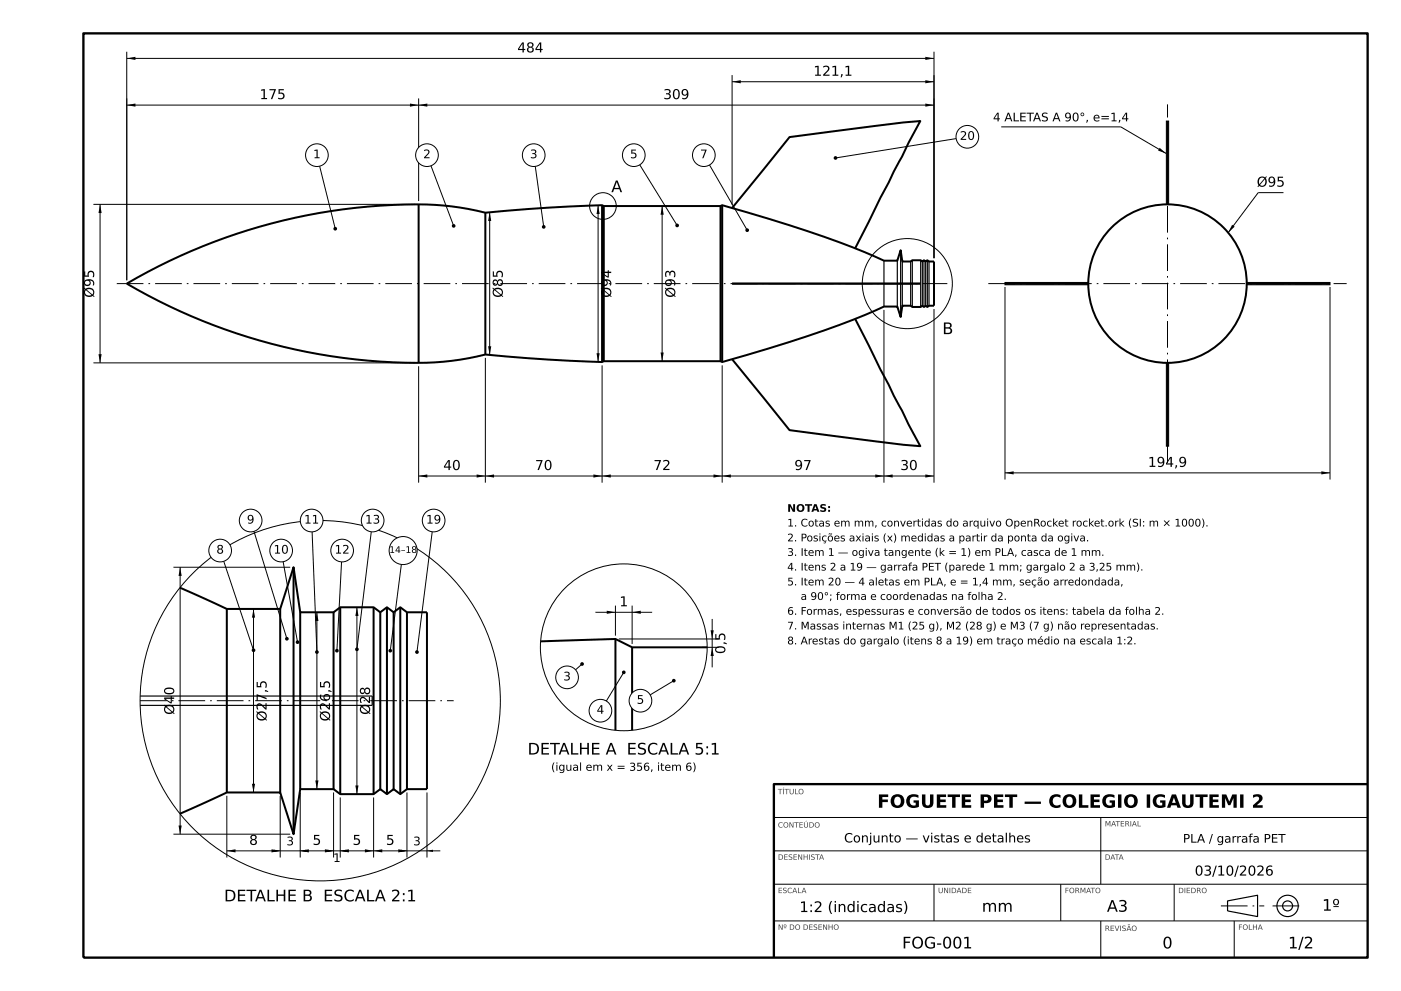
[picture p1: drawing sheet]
<svg xmlns="http://www.w3.org/2000/svg" width="420mm" height="297mm" viewBox="0 0 420 297" stroke-linecap="round" stroke-linejoin="round" font-family="sans-serif">
<path d="M35 85h249M296.3 85h107.4M350 138.7v-107.4M42 210h94M366 271.5h13M381.5 271.5h9" fill="none" stroke="#000" stroke-width=".3" stroke-dasharray="8 1.5 .5 1.5" stroke-linecap="butt"/>
<path d="M25 10h385v277h-385zM219.5 85h56.4M410 235h-178v52" fill="none" stroke="#000" stroke-width=".7" stroke-linecap="butt"/>
<g fill="none" stroke="#000" stroke-width=".6" stroke-linecap="butt">
<path d="M125.5 61.3v47.4M145.5 63.8v42.4M180.5 61.5v47M181 61.7v46.6M216 61.7v46.6M216.5 61.5v47M219.5 62.3l17.2-21.2 34.2-4.4 5-.4-8 15.1-11.5 23M38 85a170.9 170.9 0 0 1 94.9-23.4l7.5 1 5.1 1.2 18.9-1.6 16.1-.7 .5 .2h35l.5-.2a368 368 0 0 1 45.9 15.4l2.6 1.2h4l1-3.1 .5 3.4h2.5l.5-.4h2.5l.5 .4 .5-.4 .5 .4 .5-.4 .5 .4h1.5v13.2h-1.5l-.5 .4-.5-.4-.5 .4-.5-.4-.5 .4h-2.5l-.5-.4h-2.5l-.5 3.4-1-3.1h-4a280.8 280.8 0 0 1-41.2 14.5l-7.3 2.1-.5-.2h-35l-.5 .2-16.1-.7-18.9-1.6a92 92 0 0 1-31.4 2.2 173.1 173.1 0 0 1-76.1-23.4zM256.4 95.6l11.5 23 8 15.1-5-.4-34.2-4.4-17.2-21.2M53.9 176.1l14.1 6.4h16l4-12.5 2 13.5h10l2-1.5h10l2 1.5 2-1.5 2 1.5 2-1.5 2 1.5h6v53h-6l-2 1.5-2-1.5-2 1.5-2-1.5-2 1.5h-10l-2-1.5h-10l-2 13.5-4-12.5h-16l-14.1 6.4M88 170v80M68 182.5v55"/>
<path d="M84 182.5v55M90 183.5v53M100 183.5v53M102 182v56M112 182v56M114 183.5v53M116 182v56M118 183.5v53M120 182v56M122 183.5v53M162.1 192.2l22.4-.7 5 2.5h22.5M184.5 191.5v27.4"/>
<path d="M189.5 194v24.9"/>
<circle cx="350" cy="85" r="23.7"/>
</g>
<g fill="none" stroke="#000" stroke-width=".35">
<path d="M265 78.1v13.8M269 78.1v13.8M270 75v20M270.5 78.4v13.2M273 78.4v13.2M273.5 78v14M276 78v14M276.5 78.4v13.2M277 78v14M277.5 78.4v13.2M278 78v14M278.5 78.4v13.2"/>
<path d="M42 208.6h69.6v2.8h-69.6M368 270l9-1.7v6.4l-9-1.7z"/>
<circle cx="386" cy="271.5" r="1.5"/>
<circle cx="386" cy="271.5" r="3.2"/>
</g>
<g fill="none" stroke="#000" stroke-width=".3">
<path d="M38 15.5v68.5M38 17.5h242M280 15.5v61.9M38 31.5h242M125.5 29.5v30.8M219.5 22.5v38.8M219.5 24.5h60.5M300.1 38h35.9l13.6 8M95.8 49.8l4.7 18.7M129.2 49.7l6.8 18M160.5 49.9l2.5 18.1M191.8 49.4l11.2 18.2"/>
<path d="M212.7 49.4l11.3 19.6M286.6 41.5l-36.1 5.8M384.8 57.7h-7.6l-9 12M28 61.3h96.5M30 61.3v47.4M146.8 63.6v42.8M179.3 61.5v47M198.5 61.7v46.6M265 92.9v51.8M280 92.6v52.1M301.3 86v57.7M398.7 86v57.7"/>
<path d="M28 108.7h96.5M125.5 109.7v35M145.5 107.2v37.5M180.5 109.5v35.2M216.5 109.5v35.2M76.1 159.3l9.9 32.1M93.6 159.4l1.4 36M111.3 159.4l-4.3 35.2M125.5 142.7h154.5M129.6 159.4l-4.6 36M301.3 141.7h97.4M52 170h35"/>
<path d="M54 170v80M67.1 168.2l8.9 26.7M84.9 168.3l4.3 24.2M102.4 168.4l-1.4 26.6M120.3 169.2l-3.3 25.8M76 182.5v55M95 183.5v53M107 182v56M174.5 199l-2 1.7M178.5 183.5h17M184.5 181.5v9M185.5 191.5h30"/>
<path d="M189.5 181.5v11.5M210.5 194h5M213.5 185.5v14.5M187 201.5l-5.2 8.6M202 204l-7.1 4.3M68 238.5v18.5M84 238.5v18.5M90 237.5v19.5M100 237.5v19.5M102 239v18M112 239v18M122 237.5v19.5"/>
<path d="M128 237.5v19.5M52 250h35M68 255h64M232 255h178M232 245h178M330 245v20M232 265h178M232 276h178M280 265v11M318 265v11M330 276v11M352 265v11"/>
<path d="M370 276v11"/>
<circle cx="180.8" cy="61.7" r="4"/>
<circle cx="272" cy="85" r="13.5"/>
<circle cx="187" cy="194" r="25"/>
<circle cx="96" cy="210" r="54"/>
</g>
<g fill="#000">
<path d="M38 17.5l2.6-.5v1zM277.4 17l2.6 .5-2.6 .5zM38 31.5l2.6-.5v1zM122.9 31l2.6 .5-2.6 .5zM125.5 31.5l2.6-.5v1zM219.5 24.5l2.6-.5v1zM277.4 31l2.6 .5-2.6 .5zM277.4 24l2.6 .5-2.6 .5zM30 61.3l.5 2.6h-1zM146.8 63.6l.5 2.6h-1zM179.3 61.5l.5 2.6h-1zM198.5 61.7l.5 2.7h-1z"/>
<path d="M29.5 106.2h1l-.5 2.5zM146.3 103.8h1l-.5 2.6zM178.8 105.9h1l-.5 2.6zM198 105.7h1l-.5 2.6zM125.5 142.7l2.6-.5v.9zM142.9 142.2l2.6 .5-2.6 .4zM145.5 142.7l2.6-.5v.9zM177.9 142.2l2.6 .5-2.6 .4zM180.5 142.7l2.6-.5v.9zM213.9 142.2l2.6 .5-2.6 .4zM216.5 142.7l2.6-.5v.9zM262.4 142.2l2.6 .5-2.6 .4z"/>
<path d="M265 142.7l2.6-.5v.9zM277.4 142.2l2.6 .5-2.6 .4z"/>
<circle cx="250.5" cy="47.3" r=".55"/>
<circle cx="100.5" cy="68.5" r=".55"/>
<circle cx="136" cy="67.7" r=".55"/>
<circle cx="163" cy="68" r=".55"/>
<circle cx="203" cy="67.6" r=".55"/>
<circle cx="224" cy="69" r=".55"/>
<circle cx="76" cy="194.9" r=".55"/>
<circle cx="86" cy="191.4" r=".55"/>
<circle cx="89.2" cy="192.5" r=".55"/>
<circle cx="95" cy="195.4" r=".55"/>
<circle cx="101" cy="195" r=".55"/>
<circle cx="107" cy="194.6" r=".55"/>
<circle cx="117" cy="195" r=".55"/>
<circle cx="125" cy="195.4" r=".55"/>
<circle cx="174.5" cy="199" r=".55"/>
<circle cx="187" cy="201.5" r=".55"/>
<circle cx="202" cy="204" r=".55"/>
</g>
<path d="M349.6 36.3h.7v25h-.7zM301.3 84.7h25v.7h-25zM373.8 84.7h24.9v.7h-24.9zM349.6 108.7h.7v25h-.7z" fill="#000" stroke="#000" stroke-width=".3"/>
<g fill="#fff" stroke="#000" stroke-width=".3">
<circle cx="95" cy="46.5" r="3.4"/>
<circle cx="128" cy="46.5" r="3.4"/>
<circle cx="160" cy="46.5" r="3.4"/>
<circle cx="190" cy="46.5" r="3.4"/>
<circle cx="211" cy="46.5" r="3.4"/>
<circle cx="290" cy="41" r="3.4"/>
</g>
<path d="M347.6 44.3l2 1.7-2.4-.9zM369.4 67.4l.7 .5-1.9 1.8zM301.3 141.7l2.6-.5v1zM396.1 141.2l2.6 .5-2.6 .5zM181.9 183l2.6 .5-2.6 .5zM189.5 183.5l2.6-.5v1zM213.5 194l.5 2.6h-1zM213 188.9h1l-.5 2.6z" fill="#000"/>
<g fill="#fff" stroke="#000" stroke-width=".3">
<circle cx="180" cy="213" r="3.4"/>
<circle cx="192" cy="210" r="3.4"/>
<circle cx="170" cy="203" r="3.4"/>
</g>
<g fill="#000">
<path d="M54 170l.5 2.6h-1zM76 182.5l.5 2.6h-1zM95 183.5l.5 2.6h-1zM107 182l.5 2.6h-1zM75.5 234.9h1l-.5 2.6zM94.5 233.9h1l-.5 2.6zM106.5 235.4h1l-.5 2.6zM53.5 247.4h1l-.5 2.6zM68 255l2.6-.5v1zM81.4 254.5l2.6 .5-2.6 .5zM82.2 254.7l1.8 .3-1.8 .4zM90 255l1.8-.3v.7z"/>
<path d="M90 255l2.6-.5v1zM97.4 254.5l2.6 .5-2.6 .5zM98.2 254.7l1.8 .3-1.8 .4zM102 255l1.8-.3v.7zM102 255l2.6-.5v1zM109.4 254.5l2.6 .5-2.6 .5zM112 255l2.6-.5v1zM119.4 254.5l2.6 .5-2.6 .5zM120.2 254.7l1.8 .3-1.8 .4zM128 255l1.8-.3v.7z"/>
</g>
<g fill="#fff" stroke="#000" stroke-width=".3">
<circle cx="66" cy="165" r="3.4"/>
<circle cx="75.1" cy="156" r="3.4"/>
<circle cx="84.3" cy="165" r="3.4"/>
<circle cx="93.4" cy="156" r="3.4"/>
<circle cx="102.6" cy="165" r="3.4"/>
<circle cx="111.7" cy="156" r="3.4"/>
<circle cx="120.9" cy="165" r="4.2"/>
<circle cx="130" cy="156" r="3.4"/>
</g>
<text font-size="5.5" x="263" y="242.1">FOGUETE PET — COLEGIO IGAUTEMI 2</text>
<g font-size="4.8">
<text x="183.2" y="57.6">A</text>
<text x="282.5" y="100.1">B</text>
<text x="158.2" y="226.1">DETALHE A ESCALA 5:1</text>
<text x="67.2" y="270.1">DETALHE B ESCALA 2:1</text>
<text x="294.3" y="273.2">mm</text>
<text x="331.8" y="273.2">A3</text>
<text x="396.3" y="272.9">1º</text>
<text x="270.4" y="284.2">FOG-001</text>
<text x="348.5" y="284.2">0</text>
<text x="386.1" y="284.2">1/2</text>
</g>
<text font-size="4.4" x="239.6" y="273.3">1:2 (indicadas)</text>
<g font-size="4.1">
<text x="155.1" y="15.7">484</text>
<text x="243.9" y="22.7">121,1</text>
<text x="77.8" y="29.7">175</text>
<text x="198.8" y="29.7">309</text>
<text x="376.8" y="55.9">Ø95</text>
<text x="28.2" y="89.2" transform="rotate(-90 28.2 89.2)">Ø95</text>
<text x="150.7" y="89.2" transform="rotate(-90 150.7 89.2)">Ø85</text>
<text x="183.2" y="89.2" transform="rotate(-90 183.2 89.2)">Ø94</text>
<text x="202.4" y="89.2" transform="rotate(-90 202.4 89.2)">Ø93</text>
<text x="132.9" y="140.9">40</text>
<text x="160.4" y="140.9">70</text>
<text x="195.9" y="140.9">72</text>
<text x="238.1" y="140.9">97</text>
<text x="269.9" y="140.9">30</text>
<text x="344.1" y="139.9">194,9</text>
<text x="185.7" y="181.7">1</text>
<text x="217.4" y="196" transform="rotate(-90 217.4 196)">0,5</text>
<text x="52.2" y="214.2" transform="rotate(-90 52.2 214.2)">Ø40</text>
<text x="110.9" y="214.2" transform="rotate(-90 110.9 214.2)">Ø28</text>
<text x="79.9" y="216.2" transform="rotate(-90 79.9 216.2)">Ø27,5</text>
<text x="98.9" y="216.2" transform="rotate(-90 98.9 216.2)">Ø26,5</text>
<text x="74.7" y="253.2">8</text>
<text x="93.7" y="253.2">5</text>
<text x="105.7" y="253.2">5</text>
<text x="115.7" y="253.2">5</text>
<text x="358.2" y="262.4">03/10/2026</text>
</g>
<text font-size="3.8" x="253" y="252.5">Conjunto — vistas e detalhes</text>
<g font-size="3.6">
<text x="287.7" y="41.9">20</text>
<text x="297.7" y="36.4">4 ALETAS A 90°, e=1,4</text>
<text x="93.9" y="47.4">1</text>
<text x="126.9" y="47.4">2</text>
<text x="158.9" y="47.4">3</text>
<text x="188.9" y="47.4">5</text>
<text x="209.9" y="47.4">7</text>
<text x="74" y="156.9">9</text>
<text x="91.2" y="156.9">11</text>
<text x="109.4" y="156.9">13</text>
<text x="127.7" y="156.9">19</text>
<text x="64.9" y="165.9">8</text>
<text x="82" y="165.9">10</text>
<text x="100.3" y="165.9">12</text>
<text x="168.9" y="203.9">3</text>
<text x="178.9" y="213.9">4</text>
<text x="190.9" y="210.9">5</text>
<text x="85.9" y="253.3">3</text>
<text x="123.9" y="253.3">3</text>
<text x="354.6" y="252.5">PLA / garrafa PET</text>
<text x="99.9" y="258.3">1</text>
</g>
<text font-size="3.3" x="165.2" y="231">(igual em x = 356, item 6)</text>
<g font-size="3.2">
<text x="236" y="153.4">NOTAS:</text>
<text x="236" y="157.8">1. Cotas em mm, convertidas do arquivo OpenRocket rocket.ork (SI: m × 1000).</text>
<text x="236" y="162.2">2. Posições axiais (x) medidas a partir da ponta da ogiva.</text>
<text x="236" y="166.6">3. Item 1 — ogiva tangente (k = 1) em PLA, casca de 1 mm.</text>
<text x="236" y="171">4. Itens 2 a 19 — garrafa PET (parede 1 mm; gargalo 2 a 3,25 mm).</text>
<text x="236" y="175.4">5. Item 20 — 4 aletas em PLA, e = 1,4 mm, seção arredondada,</text>
<text x="240" y="179.8">a 90°; forma e coordenadas na folha 2.</text>
<text x="236" y="184.2">6. Formas, espessuras e conversão de todos os itens: tabela da folha 2.</text>
<text x="236" y="188.6">7. Massas internas M1 (25 g), M2 (28 g) e M3 (7 g) não representadas.</text>
<text x="236" y="193.1">8. Arestas do gargalo (itens 8 a 19) em traço médio na escala 1:2.</text>
</g>
<text font-size="2.7" x="116.7" y="165.7">14–18</text>
<g font-size="2.2" fill="#444">
<text x="233.2" y="238">TÍTULO</text>
<text x="233.2" y="248">CONTEÚDO</text>
<text x="331.2" y="247.7">MATERIAL</text>
<text x="233.2" y="257.7">DESENHISTA</text>
<text x="331.2" y="257.7">DATA</text>
<text x="233.2" y="267.7">ESCALA</text>
<text x="281.2" y="267.7">UNIDADE</text>
<text x="319.2" y="267.7">FORMATO</text>
<text x="353.2" y="267.7">DIEDRO</text>
<text x="233.2" y="278.7">Nº DO DESENHO</text>
<text x="331.2" y="279">REVISÃO</text>
<text x="371.2" y="278.7">FOLHA</text>
</g>
</svg>
